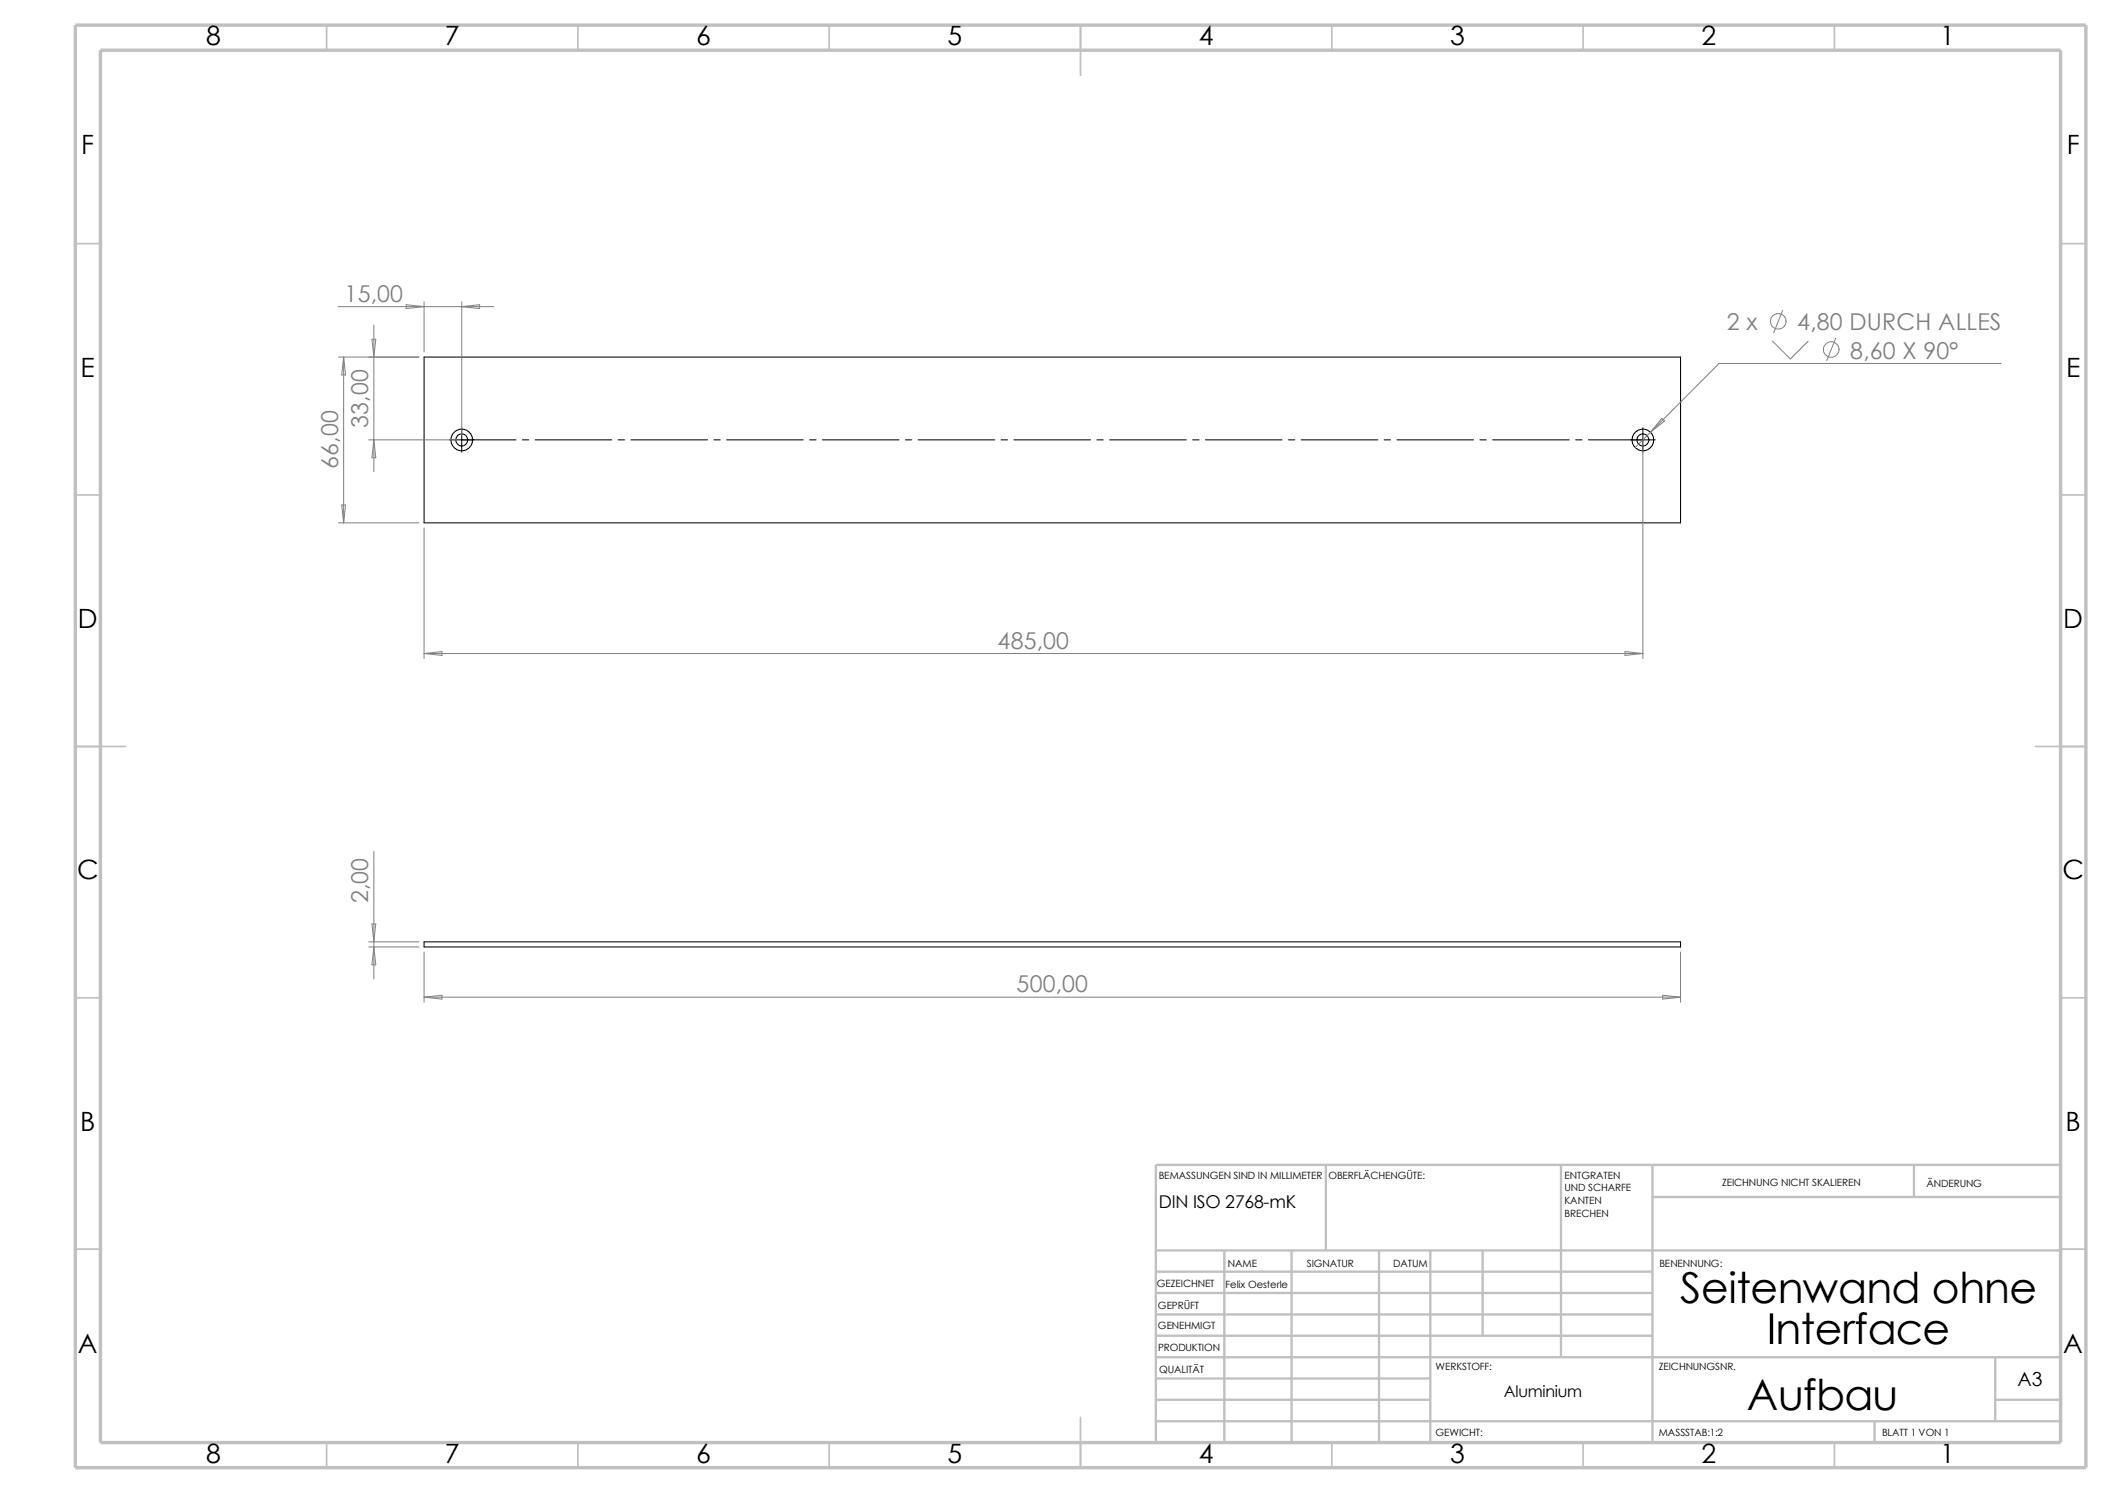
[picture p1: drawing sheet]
<svg xmlns="http://www.w3.org/2000/svg" width="420mm" height="297mm" viewBox="0 0 420 297" stroke-linecap="round" stroke-linejoin="round" font-family="sans-serif">
<g fill="none" stroke="#c0c0c0" stroke-width=".34">
<path d="M65 5v5M115 5v5M165 5v5M215 5v10M265 5v5M315 5v5M365 5v5M15 48.5h5M410 48.5h5M15 98.5h5M410 98.5h5M15 148.5h10"/>
<path d="M405 148.5h10M15 198.5h5M410 198.5h5M15 248.5h5M410 248.5h5M65 287v5M115 287v5M165 287v5M215 282v10M265 287v5M315 287v5M365 287v5"/>
</g>
<g fill="none" stroke="#c0c0c0" stroke-width=".47">
<path d="M263.8 231.7v17.1M310.6 231.7v38.3M328.8 231.7v55.3M328.8 238.1h81.2M380.8 231.7v6.4M410 231.7h-180v55.3M230 257.2h98.8M230 253h98.8M230 248.8h180M243.6 248.8v38.2M257 248.8v38.2M274.4 248.8v38.2"/>
<path d="M284.6 248.8v38.2M295 248.8v16.9M230 265.7h98.8M230 261.5h98.8M230 274.2h54.6M230 270h180M230 278.5h54.6M397 270v12.7M397 278.5h13M230 282.7h180M373 282.7v4.3"/>
</g>
<path d="M15 5h400v287h-400zM20 10h390v277h-390z" fill="none" stroke="#c0c0c0" stroke-width=".68" stroke-linecap="butt"/>
<g fill="none" stroke="#000" stroke-width=".21">
<path d="M84.4 71h249.9v33h-249.9zM84.4 187.4h249.9v1h-249.9z"/>
<circle cx="91.9" cy="87.5" r="1.19"/>
<circle cx="91.9" cy="87.5" r="2.15"/>
<circle cx="326.9" cy="87.5" r="2.15"/>
<circle cx="326.9" cy="87.5" r="1.21"/>
</g>
<g fill="none" stroke="#000" stroke-width=".2">
<path d="M89.4 87.5h13.3M91.9 85.1v4.9M103.9 87.5h1.3M106.5 87.5h15.2M123 87.5h1.2M125.5 87.5h15.3M142 87.5h1.3M144.6 87.5h15.2M161.1 87.5h1.2M163.6 87.5h15.3M180.1 87.5h1.3M182.7 87.5h15.2"/>
<path d="M199.2 87.5h1.2M201.7 87.5h15.3M218.2 87.5h1.3M220.8 87.5h15.2M237.3 87.5h1.2M239.8 87.5h15.3M256.3 87.5h1.3M258.9 87.5h15.2M275.4 87.5h1.2M277.9 87.5h15.3M294.4 87.5h1.3M297 87.5h15.2"/>
<path d="M313.5 87.5h1.2M316 87.5h13.3M326.9 85.1v4.9"/>
</g>
<g fill="none" stroke="#808080" stroke-width=".2">
<path d="M67.3 61h30.9M67.4 71h16M68.4 71v33M68.4 71l.3 3.6h-.7zM74 67.5h.8l-.4 3.5zM74.4 64.7v29.2M80.8 60.6l3.6 .4-3.6 .4zM84.4 60v10M91.9 61l3.5-.4v.8zM91.9 60v26.5M352.6 67.9l3.6 3.5 3.5-3.5M354.7 61.7l-1.8 4.5"/>
<path d="M365.2 67.3l-1.8 4.5M398.1 72.3h-56.1l-16.7 16.7M73.4 87.5h17.4M74.4 87.5l.4 3.6h-.8zM326.9 88.5v42.5M330.6 83.2l.6 .5-2.8 2.3zM67.4 104h16M68 100.5h.7l-.3 3.5zM84.4 105v26M84.4 130h242.5M84.4 130l3.5-.4v.8zM323.3 129.6l3.6 .4-3.6 .4z"/>
<path d="M74.4 169.4v25.3M73.4 187.4h10M73.4 188.4h10M74 183.8h.8l-.4 3.6zM74.4 188.4l.4 3.5h-.8zM84.4 189.4v10M84.4 198.4l3.5-.4v.8zM84.4 198.4h249.9M330.8 198l3.5 .4-3.5 .4zM334.3 189.4v10"/>
<circle cx="353.8" cy="63.9" r="1.56"/>
<circle cx="364.3" cy="69.5" r="1.55"/>
</g>
<g font-size="8.5">
<text x="334.3" y="259.3">Seitenwand ohne</text>
<text x="351.5" y="267.4">Interface</text>
<text x="347.5" y="280.6">Aufbau</text>
</g>
<g font-size="5.3">
<text x="41" y="9">8</text>
<text x="88.5" y="9">7</text>
<text x="138.5" y="9">6</text>
<text x="188.5" y="9">5</text>
<text x="238.5" y="9">4</text>
<text x="288.5" y="9">3</text>
<text x="338.5" y="9">2</text>
<text x="386" y="9">1</text>
<text x="16.2" y="30.7">F</text>
<text x="411.2" y="30.7">F</text>
<text x="16" y="75">E</text>
<text x="411" y="75">E</text>
<text x="15.5" y="125">D</text>
<text x="410.5" y="125">D</text>
<text x="15.3" y="175">C</text>
<text x="410.3" y="175">C</text>
<text x="16" y="225">B</text>
<text x="411" y="225">B</text>
<text x="15.5" y="269.2">A</text>
<text x="410.5" y="269.2">A</text>
<text x="41" y="291">8</text>
<text x="88.5" y="291">7</text>
<text x="138.5" y="291">6</text>
<text x="188.5" y="291">5</text>
<text x="238.5" y="291">4</text>
<text x="288.5" y="291">3</text>
<text x="338.5" y="291">2</text>
<text x="386" y="291">1</text>
</g>
<g font-size="4.6" fill="#808080">
<text x="68.5" y="60.1">15,00</text>
<text x="343.6" y="65.7">2 x</text>
<text x="357.6" y="65.7">4,80 DURCH ALLES</text>
<text x="368.1" y="71.3">8,60 X 90°</text>
<text x="73.3" y="85.1" transform="rotate(-90 73.3 85.1)">33,00</text>
<text x="67.3" y="93.3" transform="rotate(-90 67.3 93.3)">66,00</text>
<text x="198.5" y="129.1">485,00</text>
<text x="73.3" y="179.7" transform="rotate(-90 73.3 179.7)">2,00</text>
<text x="202.2" y="197.4">500,00</text>
</g>
<text font-size="3.9" x="401.4" y="275.6">A3</text>
<text font-size="3.5" x="230.5" y="240.3">DIN ISO 2768-mK</text>
<text font-size="3.2" x="299.2" y="277.9">Aluminium</text>
<g font-size="2">
<text x="230.5" y="234.6">BEMASSUNGEN SIND IN MILLIMETER</text>
<text x="264.3" y="234.6">OBERFLÄCHENGÜTE:</text>
<text x="311.3" y="239.5">KANTEN</text>
<text x="311.3" y="234.5">ENTGRATEN</text>
<text x="311.3" y="237">UND SCHARFE</text>
<text x="342.6" y="236">ZEICHNUNG NICHT SKALIEREN</text>
<text x="383.3" y="236.2">ÄNDERUNG</text>
<text x="311.3" y="242">BRECHEN</text>
<text x="260" y="252">SIGNATUR</text>
<text x="277.2" y="252">DATUM</text>
<text x="330.2" y="252">BENENNUNG:</text>
<text x="230.2" y="256.1">GEZEICHNET</text>
<text x="243.8" y="256.2">Felix Oesterle</text>
<text x="244.3" y="252.1">NAME</text>
<text x="230.4" y="260.4">GEPRÜFT</text>
<text x="230.4" y="264.5">GENEHMIGT</text>
<text x="230.4" y="268.8">PRODUKTION</text>
<text x="230.6" y="273.2">QUALITÄT</text>
<text x="285.6" y="272.5">WERKSTOFF:</text>
<text x="330" y="272.5">ZEICHNUNGSNR.</text>
<text x="285.6" y="285.6">GEWICHT:</text>
<text x="330" y="285.6">MASSSTAB:1:2</text>
<text x="374.4" y="285.6">BLATT 1 VON 1</text>
</g>
</svg>
